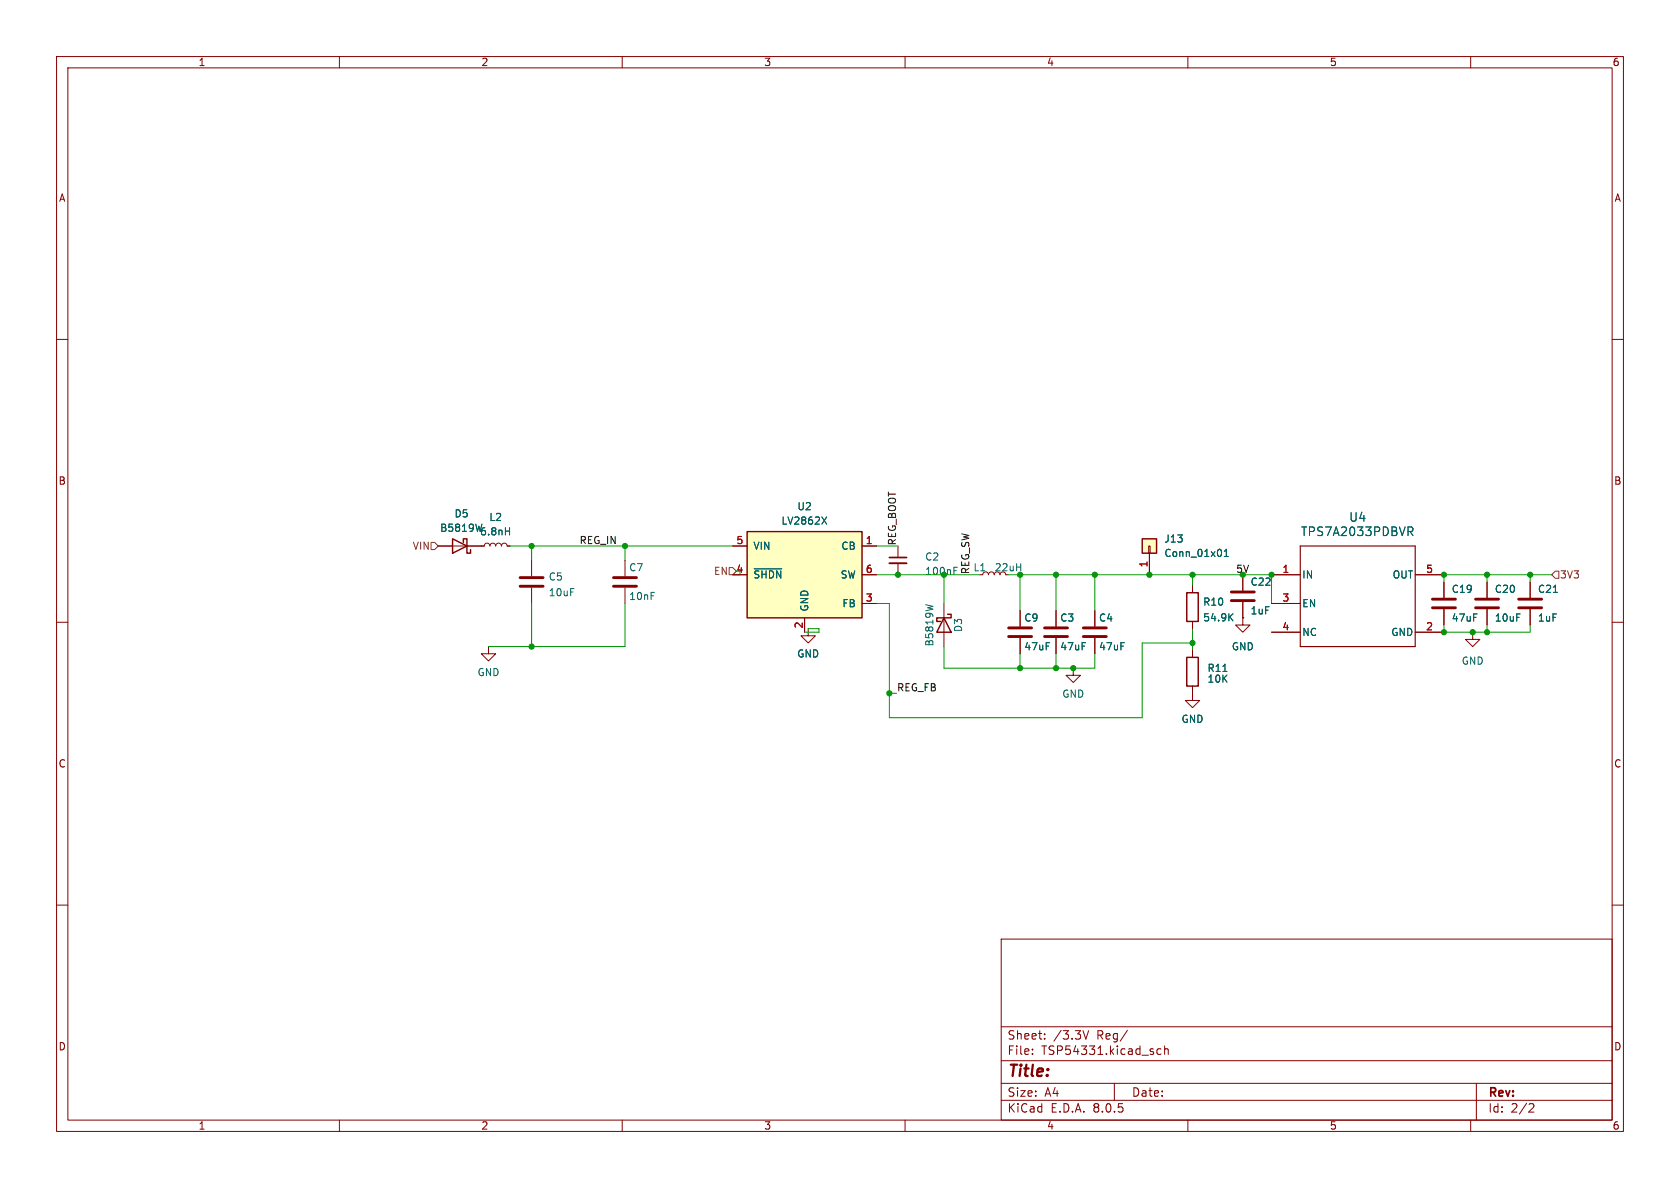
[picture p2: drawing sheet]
<svg xmlns="http://www.w3.org/2000/svg" width="297mm" height="210mm" viewBox="0 0 297 210" stroke-linecap="round" stroke-linejoin="round" font-family="sans-serif">
<g fill="none" stroke="#840000" stroke-width=".18">
<path d="M10 10h277v190h-277zM12 12h273v186h-273zM60 10v2M110 10v2M160 10v2M210 10v2M260 10v2M10 60h2M285 60h2M110.5 99.1v2.8M10 110h2M110.5 103.9v2.8"/>
<path d="M210.8 103.5v1.3M210.8 109.9v1.2M219.7 109.2v1.3h1.3l-1.3 1.3-1.3-1.3h1.3M219.7 109.2h.1M224.8 101.6h5.1M224.8 111.8h5.1M224.8 106.7h5.1M250.2 101.6h5.1M250.2 111.8h5.1M255.3 102.9v2.8M255.3 107.7v2.8M260.3 111.8v1.2h1.3l-1.3 1.3-1.2-1.3h1.2"/>
<path d="M260.3 111.8h.1M262.9 102.9v2.8M262.9 107.7v2.8M270.5 102.9v2.8M270.5 107.7v2.8M285 110h2M10 160h2M285 160h2M177 166h108v32h-108zM60 198v2M110 198v2M160 198v2"/>
<path d="M177 194.5h108M177 191.5h108M177 187.5h108M177 181.5h108M182.5 186.3v.1M182.5 185.5v.1M184.7 183.6v.1M184.7 182.8v.1M191.5 182.2l.5 1.5 .5-1.5M197 191.5v3M199.3 182.1l-1.3 2M205.2 185.5l-.4-.1-.3 .3v.4l.2 .2h.5"/>
<path d="M205.9 185.5l.2-.1 .4 .1v.9M205.9 184.9v1.5M210 198v2M260 198v2M261 191.5v6.5M270.5 195.1l.5 .1 .2 .3-1 1.1h1"/>
</g>
<path d="M108.5 103.6h4M108.5 102.1h4M253.2 107.4h4.1M253.2 105.9h4.1M260.9 107.4h4M260.9 105.9h4M268.5 107.4h4M268.5 105.9h4" fill="none" stroke="#840000" stroke-width=".51"/>
<path d="M229.9 96.5h20.3v17.8h-20.3z" fill="none" stroke="#840000" stroke-width=".2"/>
<path d="M248.9 93.2h.6l.3 .2-.2 .5-.7 .1M249.3 94l.5 .7M217.4 109l.6 .8M218 108.5l-.8 .7M274.6 104.7h.7" fill="none" stroke="#006464" stroke-width=".18"/>
<path d="M209.8 104.8h2v5.1h-2z" fill="none" stroke="#840000" stroke-width=".25"/>
<path d="M132.1 94h20.3v15.2h-20.3z" fill="#ffffc2"/>
<path d="M132.1 94h20.3v15.2h-20.3z" fill="none" stroke="#840000" stroke-width=".25"/>
<path d="M129.5 96.5h2.6M152.4 96.5h2.5M86.4 114.3v1.3h1.2l-1.2 1.2-1.3-1.2h1.3M129.5 101.6h2.6M142.2 109.2v2.6M152.4 106.7h2.5M152.4 101.6h2.5M219.7 101.6v2.8M219.7 106.4v2.8" fill="none" stroke="#840000" stroke-width=".18"/>
<path d="M145.3 91.4l.8 1.3M146.1 91.4l-.8 1.3M133.3 100.6h4.9" fill="none" stroke="#006464" stroke-width=".18"/>
<path d="M217.7 106.2h4M217.7 104.6h4" fill="none" stroke="#840000" stroke-width=".51"/>
<path d="M201.9 95.3h2.6v2.5h-2.6z" fill="#ffffc2"/>
<g fill="none" stroke="#840000" stroke-width=".18">
<path d="M77.5 96.5h8.1l.1-.3 .4-.2 .4 .2 .1 .3 .2-.3 .3-.2 .4 .2 .1 .3 .2-.3 .3-.2 .4 .2 .1 .3 .2-.3 .4-.2 .3 .2 .2 .3h.5M94 99.1v2.8M129.5 96.5h2.6M152.4 96.5h2.5M158.7 96.5v2.1M158.7 99.6v2M203.1 96.5h.2v1.3h-.2zM203.2 97.8v3.8M94 103.9v2.8M129.5 101.6h2.6M142.2 109.2v2.6M142.9 111.1v1.3h1.2l-1.2 1.3-1.3-1.3h1.3"/>
<path d="M152.4 106.7h2.5M152.4 101.6h2.5M166.9 106.7v7.6M173.7 101.6l.2-.4 .3-.1 .4 .1 .2 .4 .2-.4 .4-.1 .3 .2 .1 .3M180.3 108v2.7M180.3 112.8v2.8M186.7 108v2.7M186.7 112.8v2.8M189.7 118.1v1.3h1.3l-1.3 1.3-1.2-1.3h1.2M193.5 108v2.7M193.5 112.8v2.8M210.8 103.5v1.3"/>
<path d="M210.8 109.9v1.2M210.8 114.9v1.3M219.7 109.2h.1M219.7 101.6v2.8M219.7 106.4v2.8M224.8 106.7h5.1M224.8 101.6h5.1M224.8 111.8h5.1M250.2 101.6h5.1M250.2 111.8h5.1M255.3 102.9v2.8M255.3 107.7v2.8"/>
<path d="M262.9 102.9v2.8M262.9 107.7v2.8M270.5 102.9v2.8M270.5 107.7v2.8M210.8 121.3v2.5h1.3l-1.3 1.3-1.3-1.3h1.3"/>
</g>
<path d="M80 95.3l2.5 1.2-2.5 1.3zM81.9 95.9v-.6h.6v2.5h.7v-.6M201.9 95.3h2.6v2.5h-2.6zM166.9 109.2l1.2 2.6h-2.5zM167.5 108.6h.6v.6h-2.5v.7h.6M209.8 116.2h2v5.1h-2z" fill="none" stroke="#840000" stroke-width=".25"/>
<g fill="none" stroke="#006464" stroke-width=".18">
<path d="M85.2 92.7l-.3 1.2M89.4 93.9h.7M90.1 93.3v1.3M145.3 91.4l.8 1.3M146.1 91.4l-.8 1.3M216.4 98.4h.8M216.4 97.5l.4-.4v1.3M248.9 93.2h.6l.3 .2-.2 .5-.7 .1M249.3 94l.5 .7M133.3 100.6h4.9M163.6 106.9l1.3 .3M168.6 100.9h.5"/>
<path d="M168.6 100.3h.6M216.2 118.7h.7M217.4 109l.6 .8M218 108.5l-.8 .7M274.6 104.7h.7"/>
</g>
<path d="M91.9 103.6h4.1M91.9 102.1h4.1M178.3 112.5h4.1M178.3 111h4.1M184.7 112.5h4M184.7 111h4M191.5 112.5h4.1M191.5 111h4.1" fill="none" stroke="#840000" stroke-width=".51"/>
<path d="M157.2 99.6h3.1" fill="none" stroke="#840000" stroke-width=".33"/>
<path d="M157.2 98.6h3.1" fill="none" stroke="#840000" stroke-width=".3"/>
<path d="M76.2 95.9h.6l.7 .6-.7 .7h-.6zM128.9 100.3h.6l.7 .7-.7 .6h-.6zM275 101h.6v1.2h-.6l-.7-.6z" fill="none" stroke="#725600" stroke-width=".18"/>
<g fill="none" stroke="#009600" stroke-width=".18">
<path d="M90.2 96.5h39.3M94 96.5v2.6M110.5 96.5v2.6M154.9 96.5h3.8M94 106.7v7.6M110.5 106.7v7.6h-24.1M142.9 111.1h1.9v.7h-2.6M154.9 101.6h18.3M154.9 106.7h2.3v20.2h44.7v-13.2h8.9M166.9 101.6v5.1M166.9 114.3v3.8h26.6v-2.5M180.3 115.6v2.5"/>
<path d="M186.7 101.6v6.4M186.7 115.6v2.5M193.5 101.6v6.4M210.8 101.6v1.9M210.8 111.1v3.8M224.8 106.7v-5.1h-44.5v6.4M255.3 110.5v1.3h15.2v-1.3M262.9 101.6v1.3M262.9 110.5v1.3M270.5 101.6v1.3M274.3 101.6h-19v1.3M157.2 122.6h1.3"/>
</g>
<g fill="#009600" stroke="#009600" stroke-width=".18">
<circle cx="110.5" cy="96.5" r=".46"/>
<circle cx="94" cy="114.3" r=".46"/>
<circle cx="94" cy="96.5" r=".46"/>
<circle cx="157.2" cy="122.6" r=".46"/>
<circle cx="158.7" cy="101.6" r=".46"/>
<circle cx="180.3" cy="101.6" r=".46"/>
<circle cx="186.7" cy="101.6" r=".46"/>
<circle cx="180.3" cy="118.1" r=".46"/>
<circle cx="210.8" cy="113.7" r=".46"/>
<circle cx="186.7" cy="118.1" r=".46"/>
<circle cx="189.7" cy="118.1" r=".46"/>
<circle cx="193.5" cy="101.6" r=".46"/>
<circle cx="203.2" cy="101.6" r=".46"/>
<circle cx="210.8" cy="101.6" r=".46"/>
<circle cx="224.8" cy="101.6" r=".46"/>
<circle cx="219.7" cy="101.6" r=".46"/>
<circle cx="270.5" cy="101.6" r=".46"/>
<circle cx="262.9" cy="101.6" r=".46"/>
<circle cx="255.3" cy="101.6" r=".46"/>
<circle cx="260.3" cy="111.8" r=".46"/>
<circle cx="255.3" cy="111.8" r=".46"/>
<circle cx="262.9" cy="111.8" r=".46"/>
</g>
<text font-size="2.8" fill="#840000" x="178" y="190.9">Title:</text>
<g font-size="2.1" fill="#006464">
<text x="229.9" y="95">TPS7A2033PDBVR</text>
<text x="238.4" y="92.4">U4</text>
</g>
<g font-size="2.1" fill="#840000">
<text x="178" y="184">Sheet:</text>
<text x="186.2" y="184">/3.3V</text>
<text x="194" y="184">Reg/</text>
<text x="178" y="186.7">File:</text>
<text x="184.1" y="186.7">TSP54331.kicad_sch</text>
<text x="178" y="196.9">KiCad</text>
<text x="178" y="194.1">Size:</text>
<text x="184.7" y="194.1">A4</text>
<text x="185.7" y="196.9">E.D.A.</text>
<text x="193.3" y="196.9">8.0.5</text>
<text x="200" y="194.1">Date:</text>
<text x="263" y="194.3">Rev:</text>
<text x="263" y="196.9">Id:</text>
<text x="267.1" y="196.9">2/2</text>
</g>
<g font-size="1.8" fill="#840000">
<text x="35" y="11.9">1</text>
<text x="85" y="11.9">2</text>
<text x="135" y="11.9">3</text>
<text x="185" y="11.9">4</text>
<text x="235" y="11.9">5</text>
<text x="285" y="11.9">6</text>
<text x="10.3" y="35.9">A</text>
<text x="285.3" y="35.9">A</text>
<text x="10.3" y="85.9">B</text>
<text x="285.3" y="85.9">B</text>
<text x="10.3" y="135.9">C</text>
<text x="285.3" y="135.9">C</text>
<text x="10.3" y="185.9">D</text>
<text x="285.3" y="185.9">D</text>
<text x="35" y="199.9">1</text>
<text x="85" y="199.9">2</text>
<text x="135" y="199.9">3</text>
<text x="185" y="199.9">4</text>
<text x="235" y="199.9">5</text>
<text x="285" y="199.9">6</text>
</g>
<g font-size="1.8" fill="#006464">
<text x="77.7" y="94.2">B5819W</text>
<text x="80.3" y="91.7">D5</text>
<text x="84.8" y="94.8">6.8nH</text>
<text x="86.4" y="92.3">L2</text>
<text x="138.1" y="92.9">LV2862X</text>
<text x="140.9" y="90.4">U2</text>
<text x="111.1" y="101.2">C7</text>
<text x="133.1" y="97.4">VIN</text>
<text x="148.6" y="97.4">CB</text>
<text x="163.5" y="99.3">C2</text>
<text x="172" y="101.2">L1</text>
<text x="205.7" y="98.7">Conn_01x01</text>
<text x="205.7" y="96.1">J13</text>
<text x="96.9" y="102.8">C5</text>
<text x="96.9" y="105.6">10uF</text>
<text x="111.1" y="106.3">10nF</text>
<text x="133.1" y="102.5">~{SHDN}</text>
<text x="148.5" y="102.5">SW</text>
<text x="148.8" y="107.5">FB</text>
<text x="212.6" y="107.3">R10</text>
<text x="221" y="103.7">C22</text>
<text x="230.1" y="102.5">IN</text>
<text x="230.1" y="107.5">EN</text>
<text x="246.1" y="102.5">OUT</text>
<text x="256.6" y="105">C19</text>
<text x="264.2" y="105">C20</text>
<text x="271.8" y="105">C21</text>
<text x="143.1" y="108.2" transform="rotate(-90 143.1 108.2)">GND</text>
<text x="170.3" y="111.8" transform="rotate(-90 170.3 111.8)">D3</text>
<text x="181" y="110.1">C9</text>
<text x="187.3" y="110.1">C3</text>
<text x="194.2" y="110.1">C4</text>
<text x="212.6" y="110">54.9K</text>
<text x="221" y="108.8">1uF</text>
<text x="230.1" y="112.6">NC</text>
<text x="245.9" y="112.6">GND</text>
<text x="256.6" y="110.1">47uF</text>
<text x="264.2" y="110.1">10uF</text>
<text x="271.8" y="110.1">1uF</text>
<text x="84.3" y="119.7">GND</text>
<text x="140.8" y="116.4">GND</text>
<text x="165.2" y="114.4" transform="rotate(-90 165.2 114.4)">B5819W</text>
<text x="181" y="115.2">47uF</text>
<text x="187.3" y="115.2">47uF</text>
<text x="194.2" y="115.2">47uF</text>
<text x="213.4" y="119">R11</text>
<text x="217.7" y="115.2">GND</text>
<text x="258.3" y="117.7">GND</text>
<text x="187.7" y="123.5">GND</text>
<text x="213.4" y="120.9">10K</text>
<text x="208.8" y="128">GND</text>
</g>
<g font-size="1.8" fill="#725600">
<text x="72.9" y="97.4">VIN</text>
<text x="126.1" y="101.8">EN</text>
<text x="275.7" y="102.5">3V3</text>
</g>
<g font-size="1.8" fill="#0f0f0f">
<text x="102.4" y="96.3">REG_IN</text>
<text x="158.5" y="96.5" transform="rotate(-90 158.5 96.5)">REG_BOOT</text>
<text x="171.4" y="101.6" transform="rotate(-90 171.4 101.6)">REG_SW</text>
<text x="218.4" y="101.3">5V</text>
<text x="158.5" y="122.3">REG_FB</text>
</g>
<g font-size="1.8" fill="#a90000">
<text x="130.1" y="101.3">4</text>
<text x="130.1" y="96.3">5</text>
<text x="153" y="96.3">1</text>
<text x="153" y="101.3">6</text>
<text x="202.9" y="100.4" transform="rotate(-90 202.9 100.4)">1</text>
<text x="226.6" y="101.3">1</text>
<text x="252" y="101.3">5</text>
<text x="153" y="106.4">3</text>
<text x="226.6" y="106.4">3</text>
<text x="142" y="111.2" transform="rotate(-90 142 111.2)">2</text>
<text x="226.6" y="111.5">4</text>
<text x="252" y="111.5">2</text>
</g>
<g font-size="1.8" fill="#009600">
<text x="163.5" y="101.8">100nF</text>
<text x="175.8" y="101.2">22uH</text>
</g>
</svg>
